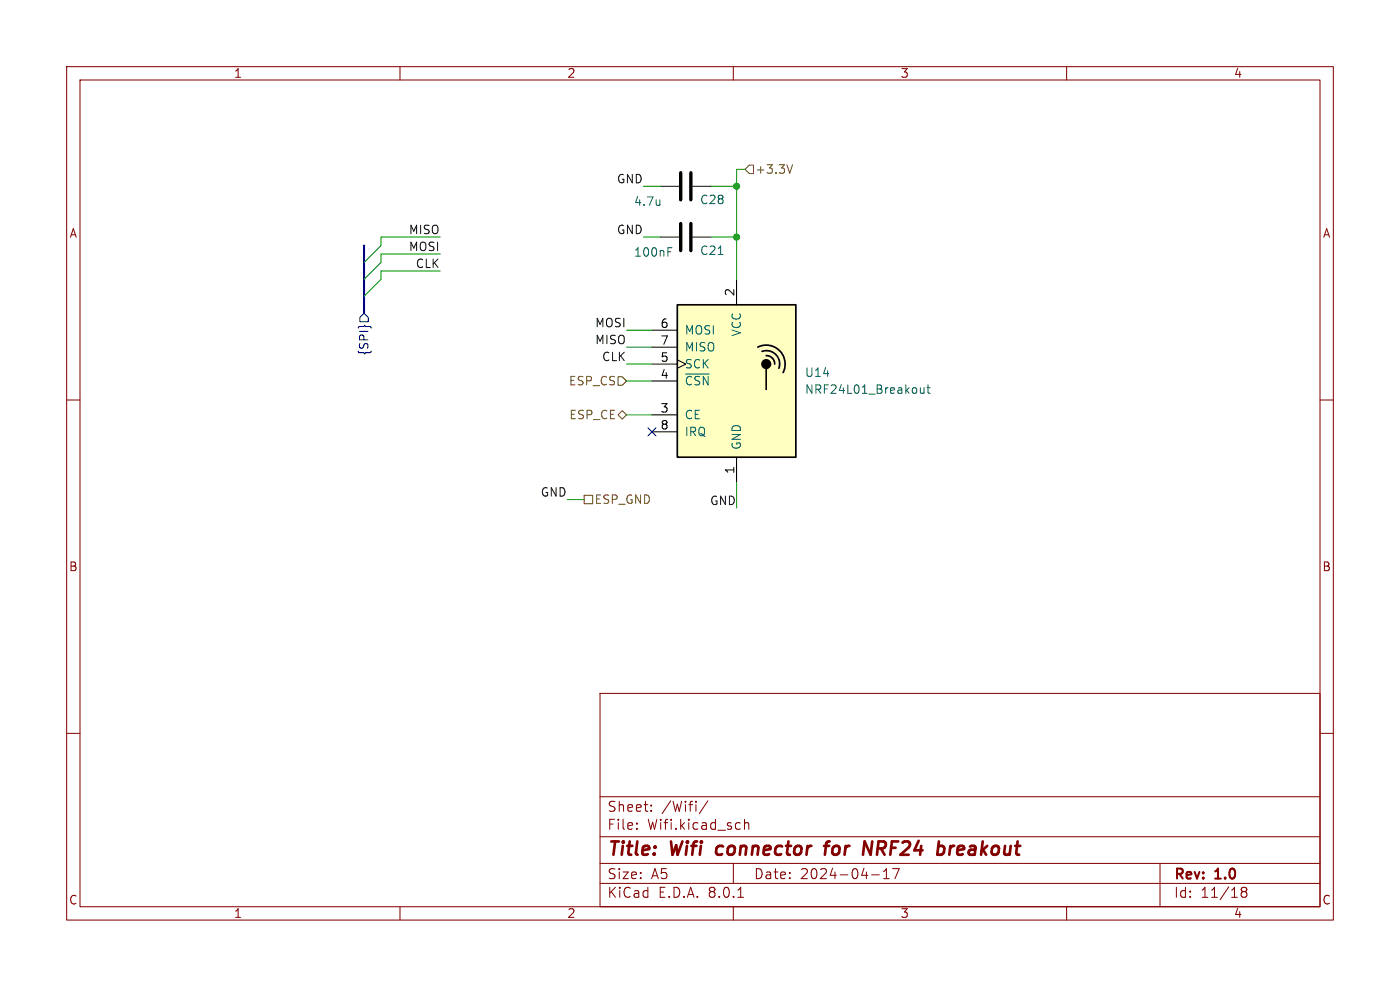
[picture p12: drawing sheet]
<svg xmlns="http://www.w3.org/2000/svg" width="297mm" height="210mm" viewBox="0 0 297 210" stroke-linecap="round" stroke-linejoin="round" font-family="sans-serif">
<g fill="none" stroke="#840000" stroke-width=".22">
<path d="M14.1 14.1h268.8v181.1h-268.8zM17 17h263v175.3h-263zM84.9 14.1v2.9M155.6 14.1v2.9M226.3 14.1v2.9M14.1 84.9h2.9M280 84.9h2.9M14.1 155.6h2.9M127.3 147.1h152.7v45.2h-152.7zM280 155.6h2.9M127.3 177.5h152.7M127.3 169h152.7"/>
<path d="M135.1 175.7v.2M135.1 174.6v.2M138.1 171.9v.2M138.1 170.8v.2M150.2 169.9l-1.9 2.7M157.9 173.8v2.1M157.9 174.7a.53 .53 0 0 1 1 .1v1.1M84.9 192.3v2.9M127.3 187.4h152.7M127.3 183.2h152.7M155.6 192.3v2.9M155.6 183.2v4.2"/>
<path d="M156.5 190.3h1.2M184.9 185.6h1.6M187.4 186.4h1.3M187.4 184.9l.6-.6v2.1M189.4 184.3h1.4l-.9 2.1M226.3 192.3v2.9M246.1 183.2v9.1M263.7 189.1l-.4 .4 .1 .6 .3 .2h.4l.4-.4v-.4l-.4-.4M263.7 189.1l-.4-.4 .1-.3 .3-.2h.4l.4 .4-.1 .3-.3 .2M263.7 189.1h.4"/>
</g>
<path d="M152.2 179.7l-.3 1.1 .5 .5M174.8 179.4h1.1M176 178.5l-.5 .1-.2 .3-.3 2.4M183.4 178.5l1.3 2.8 .3-2.8M201.6 179.4l-.2 1.9M202.4 179.4a.84 .84 0 0 0-.8 .6" fill="none" stroke="#840000" stroke-width=".57"/>
<path d="M144.4 36.6v5.8M146.6 36.6v5.8M144.4 47.4v5.8M146.6 47.4v5.8" fill="none" stroke="#000" stroke-width=".72"/>
<path d="M140.1 39.5h3.9M146.9 39.5h4M140.1 50.3h3.9M146.9 50.3h4" fill="none" stroke="#000" stroke-width=".22"/>
<path d="M140 42.4v1.2M140 43.4l-.1 .1M141.7 53.4h.6M141.7 52.5h.8M152.4 54h1" fill="none" stroke="#006464" stroke-width=".22"/>
<path d="M143.7 64.7h25.1v32.3h-25.1z" fill="#ffffc2"/>
<path d="M143.7 64.7h25.1v32.3h-25.1zM160.7 73.6a4 4 0 0 1 4.7 .8 4 4 0 0 1 .7 4.6M161.7 74.5a2.81 2.81 0 0 1 2.9 .7 2.81 2.81 0 0 1 .6 2.9M162.5 78.1v4.5M162.5 75.4a1.73 1.73 0 0 1 1.8 1.8" fill="none" stroke="#000" stroke-width=".36"/>
<circle cx="162.5" cy="77.2" r=".9" fill="#000" stroke="#000" stroke-width=".36"/>
<path d="M156.3 59.3v5.4M138.3 77.2h5.4M138.3 70h5.4M138.3 73.6h5.4M143.7 76.3l1.8 .9-1.8 .9M138.3 88h5.4M138.3 80.8h5.4M138.3 91.6h5.4M156.3 97v5.4" fill="none" stroke="#000" stroke-width=".22"/>
<path d="M145.4 79.3h5.1M195.2 82.2l.1 1.2h.5l.2-.1M196 82.2v1.2M196.6 82.2h.7M196.9 81.6v1.6l.4 .2" fill="none" stroke="#006464" stroke-width=".22"/>
<path d="M77.2 66.5l.9 .9v.9h-1.8v-.9zM77.3 69.2l.1-.2 .1 .2M137.4 90.7l1.8 1.8M139.2 90.7l-1.8 1.8" fill="none" stroke="#000084" stroke-width=".22"/>
<path d="M159 35h.9v1.8h-.9l-.9-.9zM168.1 34.9l-.6 1.8M131.1 79.9h.9l.9 .9-.9 .9h-.9zM131.1 88l.9-.9 .9 .9-.9 .9zM123.9 105.1h1.8v1.8h-1.8z" fill="none" stroke="#725600" stroke-width=".22"/>
<path d="M77.2 52.1v14.4" fill="none" stroke="#000084" stroke-width=".43"/>
<g fill="none" stroke="#009600" stroke-width=".22">
<path d="M136.5 39.5h3.6M150.9 39.5h5.4M158.1 35.9h-1.8v23.4M93.4 53.9h-12.6v1.8l-3.6 3.6M93.4 50.3h-12.6v1.8l-3.6 3.6M93.4 57.5h-12.6v1.8l-3.6 3.6M136.5 50.3h3.6M150.9 50.3h5.4M132.9 73.6h5.4M132.9 70h5.4M132.9 77.2h5.4M132.9 80.8h5.4"/>
<path d="M132.9 88h5.4M120.3 106h3.6M156.3 102.4v5.4"/>
</g>
<g fill="#009600" stroke="#009600" stroke-width=".22">
<circle cx="156.3" cy="50.3" r=".65"/>
<circle cx="156.3" cy="39.5" r=".65"/>
</g>
<g font-size="3.9" fill="#840000">
<text x="128.7" y="182.3">Title:</text>
<text x="142.4" y="182.3">Wifi</text>
<text x="153.2" y="182.3">connector</text>
<text x="177.4" y="182.3">for</text>
<text x="186.6" y="182.3">NRF24</text>
<text x="203.5" y="182.3">breakout</text>
</g>
<g font-size="3" fill="#840000">
<text x="128.7" y="172.5">Sheet:</text>
<text x="140.3" y="172.5">/Wifi/</text>
<text x="128.7" y="176.3">File:</text>
<text x="137.3" y="176.3">Wifi.kicad_sch</text>
<text x="128.7" y="190.8">KiCad</text>
<text x="128.7" y="186.8">Size:</text>
<text x="138.1" y="186.8">A5</text>
<text x="139.6" y="190.8">E.D.A.</text>
<text x="150.4" y="190.8">8.0.1</text>
<text x="159.8" y="186.8">Date:</text>
<text x="169.7" y="186.8">2024-04-17</text>
<text x="248.9" y="187.1">Rev:</text>
<text x="248.9" y="190.8">Id:</text>
<text x="254.7" y="190.8">11/18</text>
<text x="257.9" y="187.1">1.0</text>
</g>
<g font-size="2.6" fill="#840000">
<text x="49.5" y="16.8">1</text>
<text x="120.2" y="16.8">2</text>
<text x="190.9" y="16.8">3</text>
<text x="261.6" y="16.8">4</text>
<text x="14.6" y="50.7">A</text>
<text x="280.5" y="50.7">A</text>
<text x="14.5" y="121.5">B</text>
<text x="280.4" y="121.5">B</text>
<text x="14.5" y="192.2">C</text>
<text x="49.5" y="195">1</text>
<text x="120.2" y="195">2</text>
<text x="190.9" y="195">3</text>
<text x="261.6" y="195">4</text>
<text x="280.4" y="192.2">C</text>
</g>
<g font-size="2.5" fill="#0f0f0f">
<text x="130.7" y="39">GND</text>
<text x="86.6" y="49.8">MISO</text>
<text x="86.6" y="53.4">MOSI</text>
<text x="130.7" y="49.8">GND</text>
<text x="88.1" y="57">CLK</text>
<text x="126.1" y="69.6">MOSI</text>
<text x="126.1" y="73.1">MISO</text>
<text x="127.6" y="76.7">CLK</text>
<text x="114.6" y="105.5">GND</text>
<text x="150.5" y="107.3">GND</text>
</g>
<g font-size="2.5" fill="#725600">
<text x="160.1" y="37.1">+3.3V</text>
<text x="120.6" y="82">ESP_CS</text>
<text x="120.6" y="89.2">ESP_CE</text>
<text x="126" y="107.2">ESP_GND</text>
</g>
<g font-size="2.5" fill="#006464">
<text x="134.4" y="44">4.7u</text>
<text x="148.4" y="43.6">C28</text>
<text x="134.4" y="54.7">100nF</text>
<text x="148.4" y="54.4">C21</text>
<text x="145.1" y="71.3">MOSI</text>
<text x="157.5" y="71.5" transform="rotate(-90 157.5 71.5)">VCC</text>
<text x="145.1" y="74.9">MISO</text>
<text x="145.1" y="82">~{CSN}</text>
<text x="145.1" y="78.5">SCK</text>
<text x="170.6" y="80.2">U14</text>
<text x="170.6" y="83.8">NRF24L01_Breakout</text>
<text x="145.1" y="89.2">CE</text>
<text x="145.1" y="92.8">IRQ</text>
<text x="157.5" y="95.6" transform="rotate(-90 157.5 95.6)">GND</text>
</g>
<g font-size="2.5">
<text x="155.9" y="63" transform="rotate(-90 155.9 63)">2</text>
<text x="140" y="69.7">6</text>
<text x="140" y="76.9">5</text>
<text x="140" y="73.3">7</text>
<text x="140" y="80.5">4</text>
<text x="140" y="87.6">3</text>
<text x="140" y="91.2">8</text>
<text x="155.9" y="100.7" transform="rotate(-90 155.9 100.7)">1</text>
</g>
<text font-size="2.5" fill="#000084" x="78.5" y="75.6" transform="rotate(-90 78.5 75.6)">{SPI}</text>
</svg>
